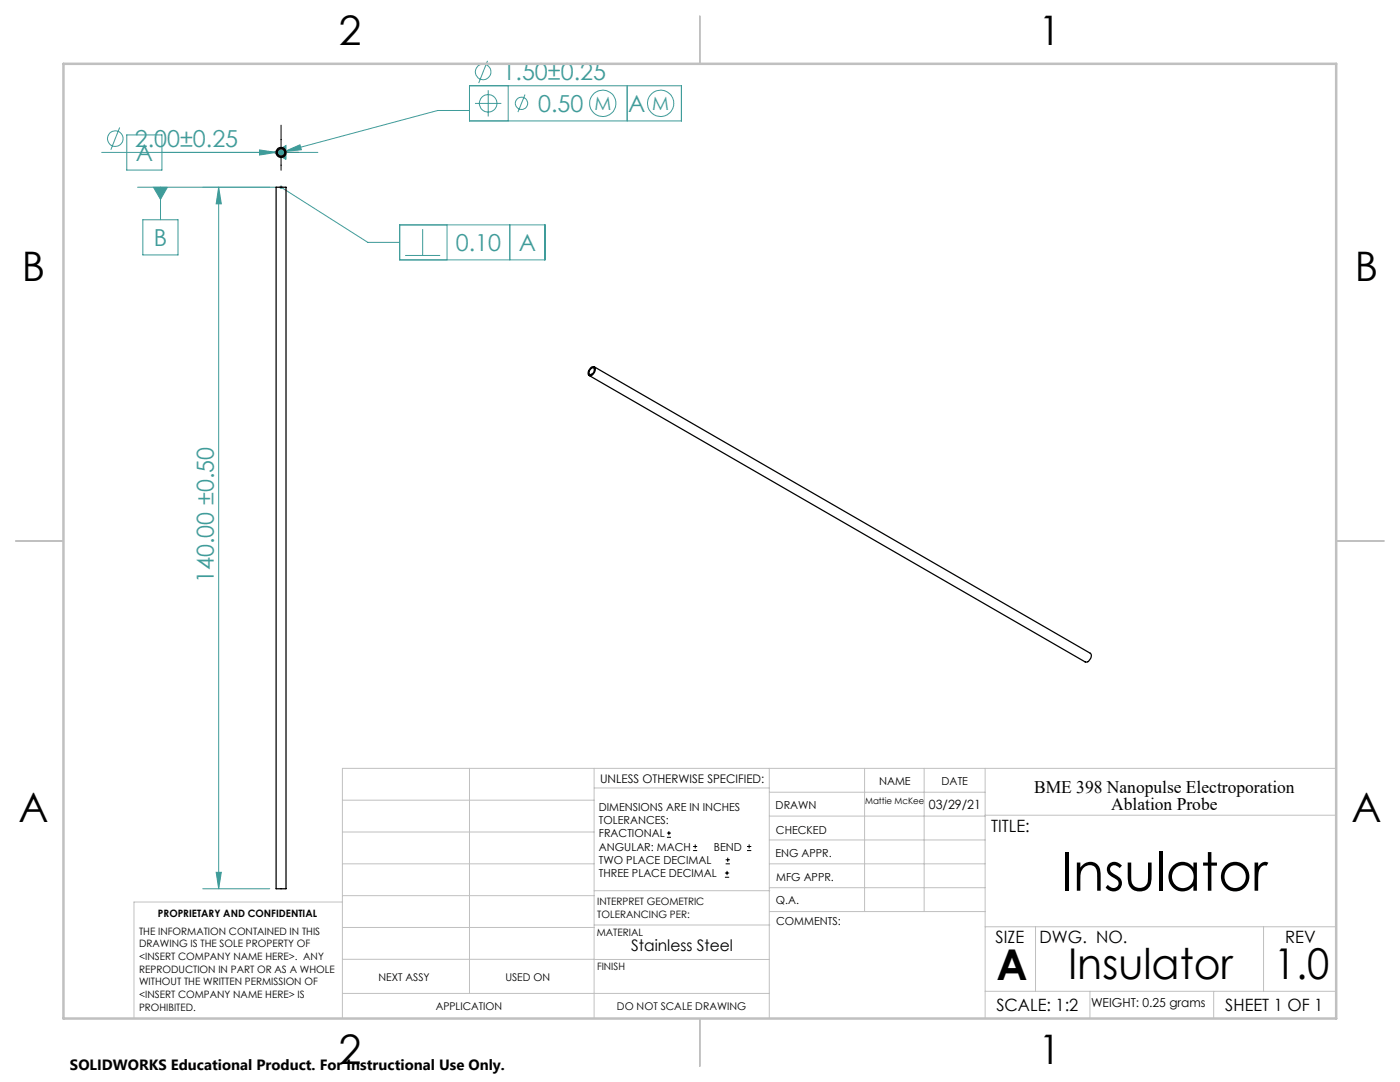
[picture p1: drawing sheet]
<svg xmlns="http://www.w3.org/2000/svg" width="279mm" height="216mm" viewBox="0 0 279 216" stroke-linecap="round" stroke-linejoin="round" font-family="sans-serif">
<g fill="none" stroke="#3f9c9a" stroke-width=".2">
<path d="M93.7 17.1h42.3v7h-42.3zM97.3 12.1l-1.8 4.5M97.4 18v5.2M101.4 17.1v7M104.8 18.9l-1.4 3.5M125.2 17.1v7M20.3 30.4h43.1M23.9 25.4l-1.8 4.5M25.3 26.9h7v7h-7zM27.4 37.4h27.7M30.6 37.4h2.8l-1.4 2.4zM32 37.4v6.5"/>
<path d="M43.6 37.4l.6 3.3h-1.1zM43.6 37.4v139.9M51.8 29.9l3.3 .5-3.3 .5zM54.6 30.4l2.5-1.4v2.8zM56.1 37.4l17.3 11h6.4M56.8 30.2l3.1-1.3 .2 1zM93.7 22h-6.4l-31.9 8.6M94.8 20.6h5.2M28.5 43.9h7v7h-7zM79.8 44.9h29v7h-29zM80.9 51h6.9M84.3 45.7v5.3"/>
<path d="M89.2 44.9v7M101.7 44.9v7M40.5 177.3h13.3M43.1 174.1h1.1l-.6 3.2z"/>
<circle cx="96.4" cy="14.4" r="1.55"/>
<circle cx="23" cy="27.7" r="1.56"/>
<circle cx="97.4" cy="20.6" r="1.75"/>
<circle cx="104.1" cy="20.6" r="1.23"/>
<circle cx="120.3" cy="20.6" r="2.62"/>
<circle cx="131.8" cy="20.6" r="2.63"/>
</g>
<g fill="none" stroke="#000" stroke-width=".2">
<path d="M52.6 30.4h7M56.1 25v9M133.1 167.1h.8M133.1 166.2h.8M133.5 165.8v.9M138.3 169.7h.8M138.3 168.9h.8M138.7 168.5v.8M144.7 175h.8M144.7 174.2h.8M144.8 172.4h.9M144.8 171.6h.9"/>
<path d="M145.1 173.8v.8M145.2 171.1v.9M149.1 169.7h.8M149.1 168.9h.8M149.5 168.5v.8"/>
</g>
<g fill="none" stroke="#c0c0c0" stroke-width=".2">
<path d="M68.3 159.7h50.3M93.7 153.3v44.9M118.6 153.3v49.9M118.6 157.2h34.9M153.5 153.3v49.9M153.5 158.1h43.1M172.5 153.3v28.6M184.4 153.3v28.6M196.6 153.3v49.9M266.7 153.3h-198.4v49.9M68.3 178.7h50.3M68.3 172.4h50.3"/>
<path d="M68.3 166h50.3M68.3 180h-41.6v23.2M118.6 177.7h35M153.5 167.6h43.1M153.5 162.8h43.1M153.5 172.4h43.1M153.5 177.1h43.1M196.6 162.7h70.1M68.3 198.2h85.2M68.3 191.4l85.2 .1M68.3 185.1h50.3M118.6 184.6h35"/>
<path d="M153.6 181.9h43M196.6 197.8h70.1M196.6 184.9h70.1M206.7 184.9v12.9M217.5 197.8v5.4M242.2 197.8v5.4M252.2 184.9v12.9"/>
</g>
<path d="M139.7 3.2v9.5M3.1 107.9h9.6M266.7 107.9h9.5M139.7 203.2v9.6" fill="none" stroke="#c0c0c0" stroke-width=".25"/>
<path d="M12.7 12.7h254v190.5h-254z" fill="none" stroke="#c0c0c0" stroke-width=".5"/>
<g fill="#3f9c9a">
<path d="M51.8 29.9l3.3 .5-3.3 .5z"/>
<path d="M56.8 30.2l3.1-1.3 .2 1z"/>
<path d="M54.6 30.4l2.5 1.4v-2.8zM55.8 37.1l.3 .3-.3-.2a.34 .34 0 0 0 .4 .4 .34 .34 0 0 0 .2-.5 .34 .34 0 0 0-.6 0zM30.6 37.4l1.4 2.4 1.4-2.4z"/>
<path d="M43.6 37.4l.6 3.3h-1.1zM43.1 174.1h1.1l-.6 3.2z"/>
</g>
<g fill="none" stroke="#000" stroke-width=".25">
<path d="M55.1 37.4h2v139.9h-2zM117.8 73.7l.6-.3a.79 .79 0 0 1 .1 .9 .79 .79 0 0 1-.8 .4 .65 .65 0 0 1 .1-1zM117.9 73.4a.53 .53 0 0 1 .7-.2 .53 .53 0 0 1 .2 .7l-.3 .6-.4 .4a.45 .45 0 0 1-.5 0 .45 .45 0 0 1-.2-.4l.1-.6zM118.6 73.2l99 57.2a1.15 1.15 0 0 1-1 1.7l-99-57.2"/>
<circle cx="56.1" cy="30.4" r=".74"/>
<circle cx="56.1" cy="30.4" r="1"/>
</g>
<text font-size="10.6" x="211.8" y="177.7">Insulator</text>
<g font-size="8.5">
<text x="198.9" y="195.5">A</text>
<text x="213.1" y="195.4">Insulator</text>
<text x="254.2" y="195.4">1.0</text>
</g>
<g font-size="8.1">
<text x="67.6" y="8.9">2</text>
<text x="207.3" y="8.9">1</text>
<text x="4.4" y="56.2">B</text>
<text x="270.4" y="56.2">B</text>
<text x="3.7" y="164.1">A</text>
<text x="269.7" y="164.1">A</text>
<text x="67.6" y="212.4">2</text>
<text x="207.3" y="212.4">1</text>
</g>
<g font-size="4.7" fill="#3f9c9a">
<text x="100.3" y="16">1.50±0.25</text>
<text x="107.4" y="22.4">0.50</text>
<text x="125.4" y="22.4">A</text>
<text x="26.9" y="29.4">2.00±0.25</text>
<text x="27.1" y="32.2">A</text>
<text x="30.7" y="49.1">B</text>
<text x="91" y="50.1">0.10</text>
<text x="103.6" y="50.1">A</text>
<text x="42.7" y="116.3" transform="rotate(-90 42.7 116.3)">140.00 ±0.50</text>
</g>
<g font-size="3.7" fill="#3f9c9a">
<text x="118.6" y="21.9">M</text>
<text x="130.2" y="21.9">M</text>
</g>
<g font-size="3.5">
<text x="206.4" y="158.2">BME 398 Nanopulse Electroporation</text>
<text x="221.8" y="161.7">Ablation Probe</text>
</g>
<g font-size="3.4">
<text x="197.8" y="166">TITLE:</text>
<text x="198.7" y="188.1">SIZE</text>
<text x="207.5" y="188.1">DWG. NO.</text>
<text x="256.5" y="188.2">REV</text>
<text x="198.8" y="201.7">SCALE: 1:2</text>
<text x="244.5" y="201.7">SHEET 1 OF 1</text>
</g>
<text font-size="3.2" x="126" y="189.8">Stainless Steel</text>
<text font-size="3" x="14" y="213.5">SOLIDWORKS Educational Product. For Instructional Use Only.</text>
<g font-size="2.5">
<text x="185.4" y="161.4">03/29/21</text>
<text x="217.7" y="200.9">WEIGHT: 0.25 grams</text>
</g>
<text font-size="2.4" x="119.8" y="156.2">UNLESS OTHERWISE SPECIFIED:</text>
<g font-size="2.2">
<text x="119.5" y="161.8">DIMENSIONS ARE IN INCHES</text>
<text x="154.8" y="161.4">DRAWN</text>
<text x="175.4" y="156.6">NAME</text>
<text x="187.9" y="156.7">DATE</text>
<text x="119.5" y="164.4">TOLERANCES:</text>
<text x="119.5" y="167.1">FRACTIONAL</text>
<text x="154.9" y="166.3">CHECKED</text>
<text x="119.5" y="169.7">ANGULAR: MACH</text>
<text x="119.5" y="172.4">TWO PLACE DECIMAL</text>
<text x="142.5" y="169.7">BEND</text>
<text x="154.8" y="171">ENG APPR.</text>
<text x="119.5" y="175">THREE PLACE DECIMAL</text>
<text x="154.9" y="175.7">MFG APPR.</text>
<text x="154.9" y="180.4">Q.A.</text>
<text x="154.9" y="184.6">COMMENTS:</text>
</g>
<g font-size="2.1">
<text x="75.5" y="195.7">NEXT ASSY</text>
<text x="100.9" y="195.7">USED ON</text>
<text x="86.9" y="201.5">APPLICATION</text>
<text x="123.1" y="201.6">DO NOT SCALE DRAWING</text>
</g>
<g font-size="2">
<text x="31.5" y="182.9">PROPRIETARY AND CONFIDENTIAL</text>
<text x="119.2" y="180.6">INTERPRET GEOMETRIC</text>
<text x="119.2" y="183.1">TOLERANCING PER:</text>
<text x="27.8" y="186.5">THE INFORMATION CONTAINED IN THIS</text>
<text x="27.8" y="189">DRAWING IS THE SOLE PROPERTY OF</text>
<text x="27.8" y="191.6">&lt;INSERT COMPANY NAME HERE&gt;. ANY</text>
<text x="119.1" y="186.7">MATERIAL</text>
<text x="27.8" y="194.1">REPRODUCTION IN PART OR AS A WHOLE</text>
<text x="27.8" y="196.6">WITHOUT THE WRITTEN PERMISSION OF</text>
<text x="119.1" y="193.5">FINISH</text>
<text x="27.8" y="199.1">&lt;INSERT COMPANY NAME HERE&gt; IS</text>
<text x="27.8" y="201.7">PROHIBITED.</text>
</g>
<text font-size="1.8" x="172.6" y="160.4">Mattie McKee</text>
</svg>
